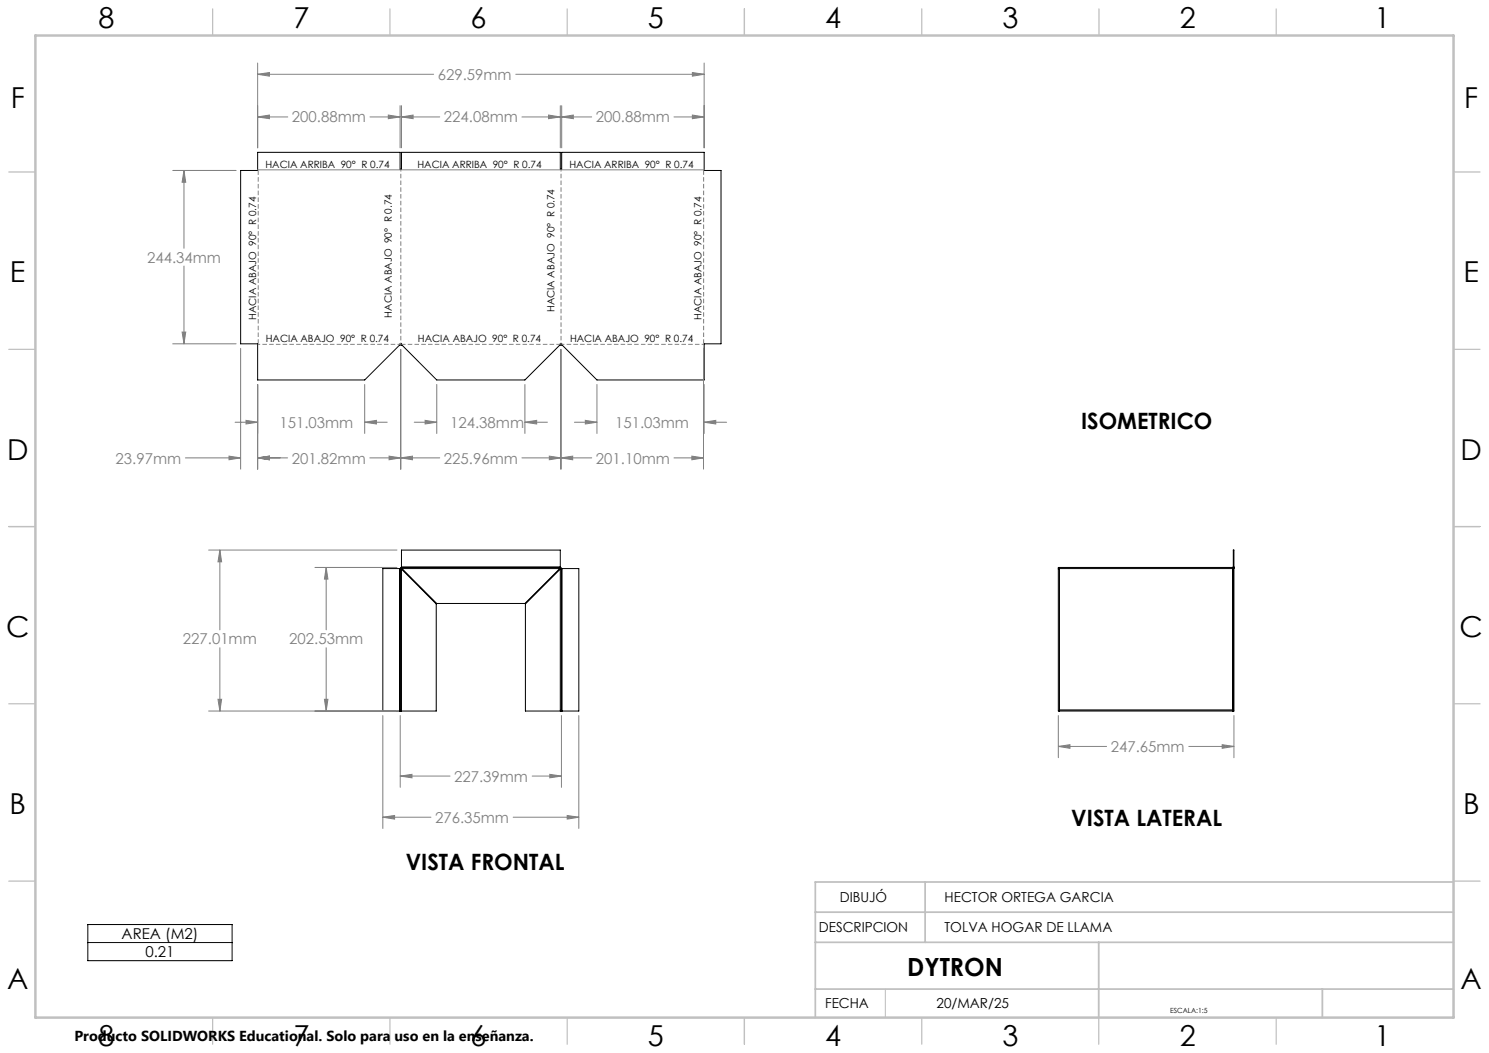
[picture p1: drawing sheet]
<svg xmlns="http://www.w3.org/2000/svg" width="420mm" height="297mm" viewBox="0 0 420 297" stroke-linecap="round" stroke-linejoin="round" font-family="sans-serif">
<g fill="none" stroke="#000" stroke-width=".28">
<path d="M72.7 43h40.2v4.8h.3v-4.8h44.8v4.8h.4v-4.8h40.2v5.1h4.8v48.9h-4.8v10.2h-30.2l-9.8-9.9-.2-.3v.3h-.4v-.3l-.1 .3-9.8 9.9h-24.9l-9.8-9.9-.2-.3v.3h-.3v-.3l-.2 .3-9.8 9.9h-30.2v-10.2h-4.8v-48.9h4.8zM113.2 159.9v.2M113.2 159.9v-4.8h44.8v4.8M113.2 159.9h44.8M158 159.9v.2M347.9 159.9l-.2 .2M347.9 159.9h.2M347.9 159.9v-4.8h.2v4.8M348.1 159.9l-.1 .2M112.7 160.4h.2M112.7 160.4h-4.7v40.2h4.7M112.7 160.4v40.2"/>
<path d="M112.9 160.4l.3 .1M112.9 160.4h.2M112.9 160.4v40.2M113.1 160.4l.1 .1M113.2 160.1l.2 .3M113.2 160.2l.2 .2M113.2 160.1l-.3 .3M113.2 160.2l-.1 .2M113.2 160.1v.1M113.2 160.5v40.1M113.2 160.5l9.8 9.9v30.2h-9.8M113.2 160.1h44.8"/>
<path d="M113.4 160.4h44.5M113.4 160.4l9.8 9.8h24.9l9.8-9.8M158 160.1l-.1 .3M158 160.2l-.1 .2M158 160.1l.4 .3M158 160.2l.2 .2M158 160.1v.1M158 160.5v40.1M158 160.5l-9.8 9.9v30.2h9.8M158.2 160.4l-.2 .1M158.2 160.4h.2M158.4 160.4l-.4 .1"/>
<path d="M158.4 160.4h.1M158.4 160.4v40.2M158.5 160.4h4.8v40.2h-4.8M158.5 160.4v40.2M298.5 160.4v-.3h49.6v.3M298.5 160.4v40.2h.3M298.5 160.5l.3-.1v40.2M298.5 160.4h49.2M298.7 160.4h.1M347.7 160.4h.2M347.7 160.4v40.2M347.9 160.4h.2"/>
<path d="M347.9 160.4v40.2M348.1 160.4v40.2h-.2M112.7 200.6h.2M112.9 200.6h.3M158 200.6h.4M158.4 200.6h.1M298.8 200.6h48.9M298.8 200.2h48.9M347.7 200.6h.2M24.8 260.8h40.7v10.2h-40.7zM24.8 265.8h40.7"/>
</g>
<g fill="none" stroke="#808080" stroke-width=".28">
<path d="M72.7 17.8v23.9M198.6 17.8v23.9M72.7 33l3.3-.5v1zM72.7 21l3.3-.5v1zM72.7 33h8.5M72.7 21h49.6M104.4 33h8.5M109.5 32.5l3.4 .5-3.4 .5zM112.9 29.8v11.9M113.2 33l3.3-.5v1zM113.2 33h10.8M113.2 29.8v11.9"/>
<path d="M145.5 21h53.1M147.2 33h10.8M154.7 32.5l3.3 .5-3.3 .5zM158 29.8v11.9M158.4 33l3.3-.5v1zM158.4 33h8.5M158.4 29.8v11.9M190.1 33h8.5M195.3 32.5l3.3 .5-3.3 .5zM195.3 20.5l3.3 .5-3.3 .5zM48.7 48.1h17.9M51.9 48.1l.5 3.3h-1z"/>
<path d="M51.9 48.1v21.9M72.7 47.9h40.2M113.2 47.9h44.8M158.4 47.9h40.2M51.9 75v22M48.7 97h17.9M51.4 93.7h1l-.5 3.3zM67.9 98.2v34.1M113 98.6v33.7M158.2 98.6v33.7M198.4 98.2v34.1M66.3 119.1h6.4"/>
<path d="M69.4 118.6l3.3 .5-3.3 .5zM72.7 108.4v23.9M102.9 119.1l3.3-.5v1zM102.9 108.4v13.9M102.9 119.1h6.3M116.8 119.1h6.4M119.9 118.6l3.3 .5-3.3 .5zM123.2 108.4v13.9M148.1 119.1l3.3-.5v1zM148.1 119.1h6.3M148.1 108.4v13.9M162 119.1h6.4"/>
<path d="M165.1 118.6l3.3 .5-3.3 .5zM168.4 108.4v13.9M198.6 119.1l3.3-.5v1zM198.6 119.1h6.4M198.6 108.4v13.9M52.3 129.1h15.6M64.6 128.7l3.3 .4-3.3 .6zM72.7 129.1l3.3-.4v1zM72.7 129.1h8.4M104.3 129.1h19.7M109.7 128.7l3.3 .4-3.3 .6zM113 129.1l3.3-.4v1z"/>
<path d="M147.2 129.1h19.7M154.9 128.7l3.3 .4-3.3 .6zM158.2 129.1l3.3-.4v1zM190.1 129.1h8.3M195.2 128.7l3.2 .4-3.2 .6zM58.8 155.1h53.2M62 155.1l.5 3.4h-1zM62 155.1v22.6M88.8 160.1h23.2M92 160.1l.5 3.2h-1zM92 160.1v17.6M61.5 197.2h1l-.5 3.4z"/>
<path d="M62 182.7v17.9M91.5 197.2h1l-.5 3.4zM92 182.7v17.9M58.8 200.6h52.8M108 201.8v31.9M112.9 218.9l3.3-.5v1zM112.9 201.8v20.3M112.9 218.9h14M150.1 218.9h8.3M155.1 218.4l3.3 .5-3.3 .5zM158.4 201.8v20.3M163.3 201.8v31.9"/>
<path d="M298.5 210.5l3.3-.5v1.1zM298.5 201.8v11.9M298.5 210.5h13.6M335.3 210.5h12.8M344.7 210l3.4 .5-3.4 .6zM348.1 201.8v11.9M108 230.5l3.3-.5v1zM108 230.5h13.6M144.7 230.5h18.6M160 230l3.3 .5-3.3 .5z"/>
</g>
<path d="M113.1 47.7v49.6M112.8 97.1h-40.1M158.3 97.3v-49.6M198.6 97.1h-40.1" fill="none" stroke="#808080" stroke-width=".28" stroke-dasharray="1.3 .6" stroke-dashoffset=".6" stroke-linecap="butt"/>
<path d="M158 97.1h-44.7" fill="none" stroke="#808080" stroke-width=".28" stroke-dasharray="1.3 .6" stroke-dashoffset=".2" stroke-linecap="butt"/>
<path d="M198.5 48.1v48.8M72.8 96.9v-48.8" fill="none" stroke="#808080" stroke-width=".28" stroke-dasharray="1.3 .6" stroke-linecap="butt"/>
<path d="M249.7 279v8" fill="none" stroke="#c0c0c0" stroke-width=".28"/>
<g fill="none" stroke="#c0c0c0" stroke-width=".35">
<path d="M60 2.5v7.5M110 2.5v7.5M160 2.5v7.5M210 2.5v7.5M260 2.5v7.5M310 2.5v7.5M360 2.5v7.5M2.5 48.5h7.5M410 48.5h7.5M2.5 98.5h7.5M410 98.5h7.5M2.5 148.5h7.5"/>
<path d="M410 148.5h7.5M2.5 198.5h7.5M410 198.5h7.5M2.5 248.5h7.5M410 248.5h7.5M60 287v7.5M110 287v7.5M160 287v7.5M210 287v7.5M260 287v7.5M309.9 287v7.5M360 287v7.5"/>
</g>
<path d="M230 257.3h180M260.9 248.8v17M410 248.8h-180v38.2M230 279h180M230 265.8h180M309.9 265.8v21.2M373 279v8" fill="none" stroke="#c0c0c0" stroke-width=".5"/>
<path d="M10 10h400v277h-400z" fill="none" stroke="#c0c0c0" stroke-width=".7"/>
<g fill="#808080">
<path d="M64.6 128.7l3.3 .4-3.3 .6zM72.7 129.1l3.3-.4v1zM69.4 118.6l3.3 .5-3.3 .5zM102.9 119.1l3.3-.5v1zM51.9 48.1l.5 3.3h-1zM51.4 93.7h1l-.5 3.3zM72.7 33l3.3-.5v1zM109.5 32.5l3.4 .5-3.4 .5zM113.2 33l3.3-.5v1zM154.7 32.5l3.3 .5-3.3 .5zM158.4 33l3.3-.5v1zM195.3 32.5l3.3 .5-3.3 .5zM113 129.1l3.3-.4v1zM154.9 128.7l3.3 .4-3.3 .6zM158.2 129.1l3.3-.4v1zM195.2 128.7l3.2 .4-3.2 .6zM119.9 118.6l3.3 .5-3.3 .5zM148.1 119.1l3.3-.5v1zM165.1 118.6l3.3 .5-3.3 .5zM198.6 119.1l3.3-.5v1zM72.7 129.1l3.3-.4v1zM109.7 128.7l3.3 .4-3.3 .6zM72.7 21l3.3-.5v1zM195.3 20.5l3.3 .5-3.3 .5zM298.5 210.5l3.3-.5v1.1zM344.7 210l3.4 .5-3.4 .6z"/>
<path d="M112.9 218.9l3.3-.5v1zM155.1 218.4l3.3 .5-3.3 .5zM108 230.5l3.3-.5v1zM160 230l3.3 .5-3.3 .5zM61.5 197.2h1l-.5 3.4zM62 155.1l.5 3.4h-1zM91.5 197.2h1l-.5 3.4zM92 160.1l.5 3.2h-1z"/>
</g>
<g font-size="8.1">
<text x="27.7" y="8">8</text>
<text x="82.7" y="8">7</text>
<text x="132.7" y="8">6</text>
<text x="182.7" y="8">5</text>
<text x="232.7" y="8">4</text>
<text x="282.7" y="8">3</text>
<text x="332.7" y="8">2</text>
<text x="387.7" y="8">1</text>
<text x="3" y="30.4">F</text>
<text x="413" y="30.4">F</text>
<text x="2.8" y="79.6">E</text>
<text x="412.8" y="79.6">E</text>
<text x="2" y="129.6">D</text>
<text x="412" y="129.6">D</text>
<text x="1.7" y="179.6">C</text>
<text x="411.7" y="179.6">C</text>
<text x="2.7" y="229.6">B</text>
<text x="412.7" y="229.6">B</text>
<text x="2" y="278.9">A</text>
<text x="412" y="278.9">A</text>
<text x="27.7" y="295">8</text>
<text x="82.7" y="295">7</text>
<text x="132.7" y="295">6</text>
<text x="182.7" y="295">5</text>
<text x="232.7" y="295">4</text>
<text x="282.7" y="295">3</text>
<text x="332.7" y="295">2</text>
<text x="387.7" y="295">1</text>
</g>
<text font-size="7.1" x="255.9" y="275.2">DYTRON</text>
<g font-size="6.3">
<text x="304.9" y="121">ISOMETRICO</text>
<text x="302.2" y="233.1">VISTA LATERAL</text>
<text x="114.4" y="245.3">VISTA FRONTAL</text>
</g>
<g font-size="4.2" fill="#808080">
<text x="123.5" y="22.6">629.59mm</text>
<text x="82.4" y="34.6">200.88mm</text>
<text x="125.2" y="34.6">224.08mm</text>
<text x="168.1" y="34.6">200.88mm</text>
<text x="41.5" y="74.1">244.34mm</text>
<text x="78.8" y="120.7">151.03mm</text>
<text x="127" y="120.7">124.38mm</text>
<text x="173.5" y="120.7">151.03mm</text>
<text x="32.6" y="130.7">23.97mm</text>
<text x="82.3" y="130.7">201.82mm</text>
<text x="125.2" y="130.7">225.96mm</text>
<text x="168.1" y="130.7">201.10mm</text>
<text x="51.6" y="181.8">227.01mm</text>
<text x="81.6" y="181.8">202.53mm</text>
<text x="313.3" y="212.1">247.65mm</text>
<text x="128.1" y="220.5">227.39mm</text>
<text x="122.7" y="232.1">276.35mm</text>
</g>
<g font-size="4.2">
<text x="34.3" y="264.8">AREA (M2)</text>
<text x="41" y="269.9">0.21</text>
</g>
<text font-size="4.1" x="21" y="293.7">Producto SOLIDWORKS Educational. Solo para uso en la enseñanza.</text>
<g font-size="3.9">
<text x="236.9" y="254.4">DIBUJÓ</text>
<text x="266.4" y="254.4">HECTOR ORTEGA GARCIA</text>
<text x="231" y="262.8">DESCRIPCION</text>
<text x="266.4" y="262.8">TOLVA HOGAR DE LLAMA</text>
<text x="232.7" y="284.4">FECHA</text>
<text x="264.2" y="284.4">20/MAR/25</text>
</g>
<g font-size="2.8">
<text x="74.9" y="47.3">HACIA ARRIBA 90° R 0.74</text>
<text x="117.8" y="47.3">HACIA ARRIBA 90° R 0.74</text>
<text x="160.6" y="47.3">HACIA ARRIBA 90° R 0.74</text>
<text x="110.5" y="89.6" transform="rotate(-90 110.5 89.6)">HACIA ABAJO 90° R 0.74</text>
<text x="156.4" y="88.1" transform="rotate(-90 156.4 88.1)">HACIA ABAJO 90° R 0.74</text>
<text x="72.3" y="90.3" transform="rotate(-90 72.3 90.3)">HACIA ABAJO 90° R 0.74</text>
<text x="197.9" y="90.3" transform="rotate(-90 197.9 90.3)">HACIA ABAJO 90° R 0.74</text>
<text x="75" y="96.5">HACIA ABAJO 90° R 0.74</text>
<text x="117.9" y="96.5">HACIA ABAJO 90° R 0.74</text>
<text x="160.8" y="96.5">HACIA ABAJO 90° R 0.74</text>
</g>
<text font-size="2" x="330.1" y="285.6">ESCALA:1:5</text>
</svg>
